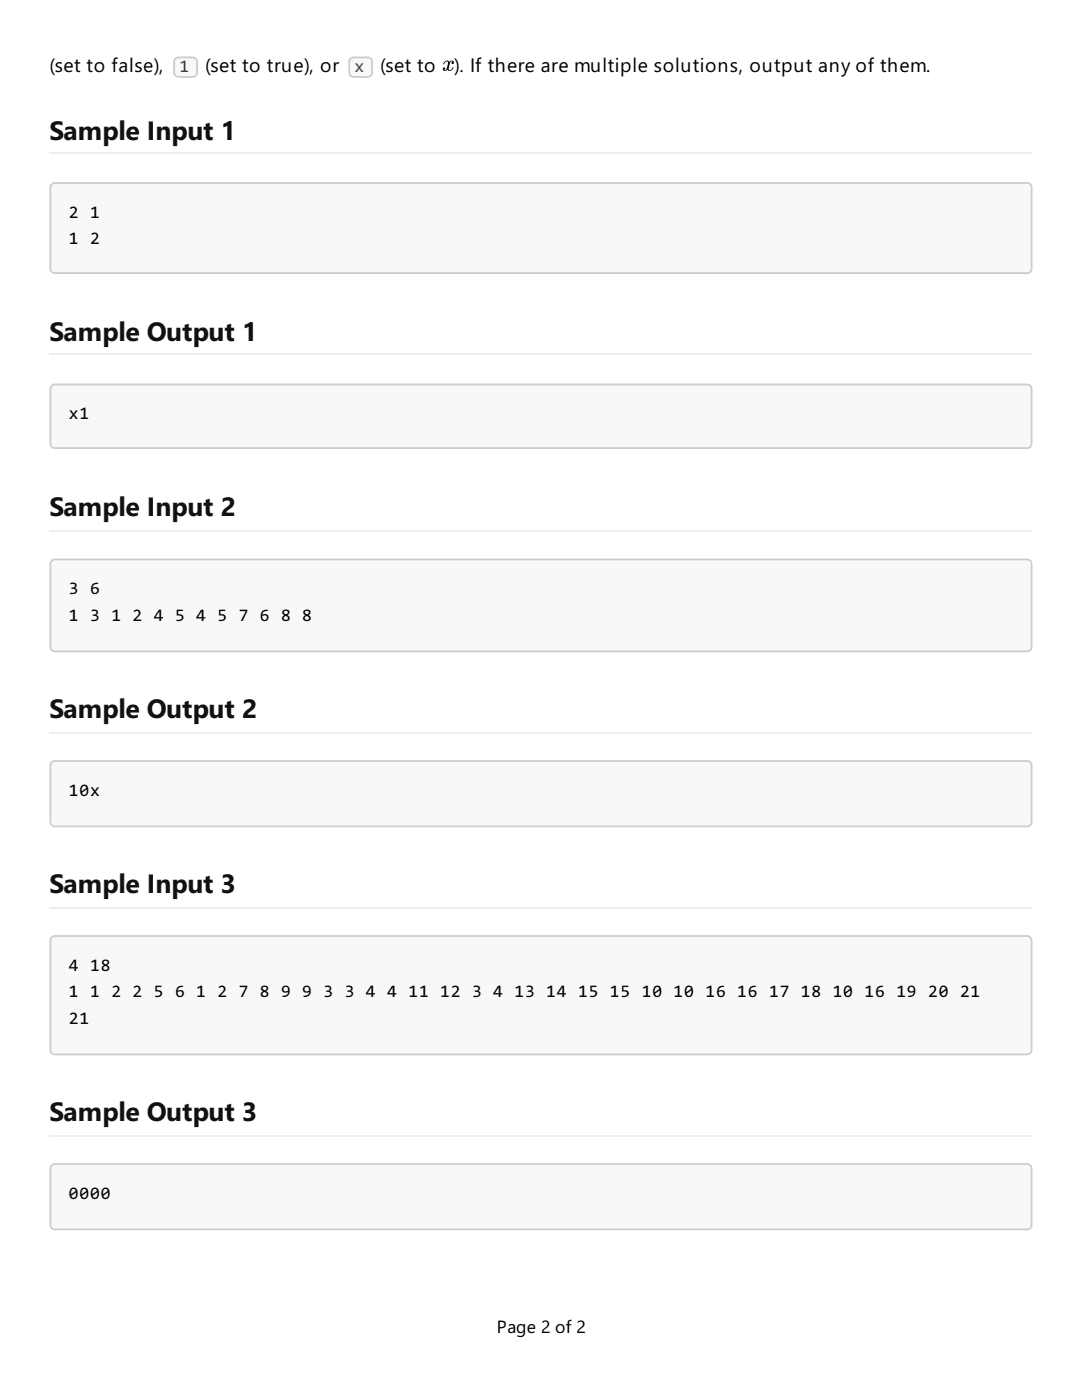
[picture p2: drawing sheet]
<svg xmlns="http://www.w3.org/2000/svg" width="216mm" height="279mm" viewBox="0 0 216 279" stroke-linecap="round" stroke-linejoin="round" font-family="sans-serif">
<path d="M9.9 30.5h196.1" fill="none" stroke="#eee" stroke-width=".35"/>
<path d="M10.1 36.8l.5-.4 .3-.1h194.1a1.06 1.06 0 0 1 1 1.1v16.2a1.06 1.06 0 0 1-1 1.1h-194.1a1.06 1.06 0 0 1-1-1.1v-16.2zM10.8 37.2l.5-.2h193.3a.71 .71 0 0 1 .7 .7v15.6a.71 .71 0 0 1-.7 .7h-193.3a.71 .71 0 0 1-.7-.7v-15.6z" fill-rule="evenodd" fill="#ccc"/>
<path d="M10.4 36.9l.5-.2h194.1a.71 .71 0 0 1 .7 .7v16.2a.71 .71 0 0 1-.7 .7h-194.1a.71 .71 0 0 1-.7-.7v-16.2z" fill-rule="evenodd" fill="#f8f8f8"/>
<path d="M9.9 70.7h196.1" fill="none" stroke="#eee" stroke-width=".35"/>
<path d="M10.1 77l.5-.4h.3h194.1a1.06 1.06 0 0 1 1 1v10.9a1.06 1.06 0 0 1-1 1.1h-194.1a1.06 1.06 0 0 1-1-1.1v-10.9zM10.8 77.5l.5-.2h193.3a.71 .71 0 0 1 .7 .7v10.2a.71 .71 0 0 1-.7 .7h-193.3a.71 .71 0 0 1-.7-.7v-10.2z" fill-rule="evenodd" fill="#ccc"/>
<path d="M10.4 77.1l.5-.2h194.1a.71 .71 0 0 1 .7 .7v10.9a.71 .71 0 0 1-.7 .8h-194.1a.71 .71 0 0 1-.7-.8v-10.9z" fill-rule="evenodd" fill="#f8f8f8"/>
<path d="M9.9 106h196.1" fill="none" stroke="#eee" stroke-width=".35"/>
<path d="M10.1 111.9l.5-.4h.3h194.1a1.06 1.06 0 0 1 1 1v16.6a1.06 1.06 0 0 1-1 1.1h-194.1a1.06 1.06 0 0 1-1-1.1v-16.6zM10.8 112.4l.5-.2h193.3a.71 .71 0 0 1 .7 .7v15.9a.71 .71 0 0 1-.7 .7h-193.3a.71 .71 0 0 1-.7-.7v-15.9z" fill-rule="evenodd" fill="#ccc"/>
<path d="M10.4 112l.5-.2h194.1a.71 .71 0 0 1 .7 .7v16.6a.71 .71 0 0 1-.7 .7h-194.1a.71 .71 0 0 1-.7-.7v-16.6z" fill-rule="evenodd" fill="#f8f8f8"/>
<path d="M9.9 146.2h196.1" fill="none" stroke="#eee" stroke-width=".35"/>
<path d="M10.1 152.1l.5-.4h.3h194.1a1.06 1.06 0 0 1 1 1.1v11.2a1.06 1.06 0 0 1-1 1.1h-194.1a1.06 1.06 0 0 1-1-1.1v-11.2zM10.8 152.6l.5-.2h193.3a.71 .71 0 0 1 .7 .7v10.6a.71 .71 0 0 1-.7 .7h-193.3a.71 .71 0 0 1-.7-.7v-10.6z" fill-rule="evenodd" fill="#ccc"/>
<path d="M10.4 152.3l.5-.3h194.1a.71 .71 0 0 1 .7 .8v11.2a.71 .71 0 0 1-.7 .7h-194.1a.71 .71 0 0 1-.7-.7v-11.2z" fill-rule="evenodd" fill="#f8f8f8"/>
<path d="M9.9 181.2h196.1" fill="none" stroke="#eee" stroke-width=".35"/>
<path d="M10.1 187.1l.5-.4 .3-.1h194.1a1.06 1.06 0 0 1 1 1.1v21.9a1.06 1.06 0 0 1-1 1h-194.1a1.06 1.06 0 0 1-1-1v-21.9zM10.8 187.5l.5-.2h193.3a.71 .71 0 0 1 .7 .7v21.2a.71 .71 0 0 1-.7 .7h-193.3a.71 .71 0 0 1-.7-.7v-21.2z" fill-rule="evenodd" fill="#ccc"/>
<path d="M10.4 187.2l.5-.2h194.1a.71 .71 0 0 1 .7 .7v21.9a.71 .71 0 0 1-.7 .7h-194.1a.71 .71 0 0 1-.7-.7v-21.9z" fill-rule="evenodd" fill="#f8f8f8"/>
<path d="M9.9 226.7h196.1" fill="none" stroke="#eee" stroke-width=".35"/>
<path d="M10.1 232.6l.5-.4 .3-.1h194.1a1.06 1.06 0 0 1 1 1.1v11.3a1.06 1.06 0 0 1-1 1h-194.1a1.06 1.06 0 0 1-1-1v-11.3zM10.8 233l.5-.2h193.3a.71 .71 0 0 1 .7 .7v10.6a.71 .71 0 0 1-.7 .7h-193.3a.71 .71 0 0 1-.7-.7v-10.6z" fill-rule="evenodd" fill="#ccc"/>
<g fill="#f8f8f8">
<path d="M10.4 232.7l.5-.2h194.1a.71 .71 0 0 1 .7 .7v11.3a.71 .71 0 0 1-.7 .7h-194.1a.71 .71 0 0 1-.7-.7v-11.3z" fill-rule="evenodd"/>
<path d="M34.8 11.7l.5-.4h.3h2.9a1.06 1.06 0 0 1 1 1v2.2a1.06 1.06 0 0 1-1 1h-2.9a1.06 1.06 0 0 1-1-1v-2.2z" fill-rule="evenodd"/>
</g>
<path d="M34.8 11.7l.5-.4h.3h2.9a1.06 1.06 0 0 1 1 1v2.2a1.06 1.06 0 0 1-1 1h-2.9a1.06 1.06 0 0 1-1-1v-2.2zM35.1 11.8l.5-.2h2.9a.71 .71 0 0 1 .7 .7v2.2a.71 .71 0 0 1-.7 .7h-2.9a.71 .71 0 0 1-.7-.7v-2.2z" fill-rule="evenodd" fill="#ccc"/>
<path d="M69.7 11.7l.5-.4h.4h2.8a1.06 1.06 0 0 1 1 1v2.2a1.06 1.06 0 0 1-1 1h-2.8a1.06 1.06 0 0 1-1.1-1v-2.2z" fill-rule="evenodd" fill="#f8f8f8"/>
<path d="M69.7 11.7l.5-.4h.4h2.8a1.06 1.06 0 0 1 1 1v2.2a1.06 1.06 0 0 1-1 1h-2.8a1.06 1.06 0 0 1-1.1-1v-2.2zM70.1 11.8l.5-.2h2.8a.71 .71 0 0 1 .7 .7v2.2a.71 .71 0 0 1-.7 .7h-2.8a.71 .71 0 0 1-.8-.7v-2.2z" fill-rule="evenodd" fill="#ccc"/>
<path d="M88.7 12.3l.5-.2 .5 .3a.42 .42 0 0 1 .6-.3 .42 .42 0 0 1 .2 .6h-.4v-.1l.2-.3-.4 .1-.4 1.2 .1 .3a.86 .86 0 0 0 .8-.5h.1a.73 .73 0 0 1-.5 .7 .73 .73 0 0 1-.8-.2 .4 .4 0 0 1-.6 .2 .4 .4 0 0 1 0-.6 .25 .25 0 0 1 .2 .2 .25 .25 0 0 1-.2 .2l.1 .1a1.53 1.53 0 0 0 .7-1.5v-.2a.83 .83 0 0 0-.9 .5v-.2z" fill="#000"/>
<g font-size="5.3" fill="#111">
<text x="9.9" y="27.9">Sample Input 1</text>
<text x="9.9" y="68.1">Sample Output 1</text>
<text x="9.9" y="103">Sample Input 2</text>
<text x="9.9" y="143.2">Sample Output 2</text>
<text x="9.9" y="178.2">Sample Input 3</text>
<text x="9.9" y="223.7">Sample Output 3</text>
</g>
<g font-size="3.9">
<text x="9.9" y="14.3">(</text>
<text x="10.9" y="14.3">set to false),</text>
<text x="40.9" y="14.3">(set to true), or</text>
<text x="75.8" y="14.3">(set to</text>
<text x="90.6" y="14.3">). If there are multiple solutions, output any of them.</text>
</g>
<g font-size="3.5" fill="#444">
<text x="35.8" y="14.3">1</text>
<text x="70.7" y="14.3">x</text>
</g>
<g font-size="3.5">
<text x="13.8" y="43.5">2</text>
<text x="18" y="43.5">1</text>
<text x="13.8" y="48.8">1</text>
<text x="18" y="48.8">2</text>
<text x="13.8" y="83.7">x1</text>
<text x="13.8" y="118.6">3</text>
<text x="18" y="118.6">6</text>
<text x="13.8" y="123.9">1</text>
<text x="18" y="123.9">3</text>
<text x="22.2" y="123.9">1</text>
<text x="26.5" y="123.9">2</text>
<text x="30.7" y="123.9">4</text>
<text x="34.9" y="123.9">5</text>
<text x="39.2" y="123.9">4</text>
<text x="43.4" y="123.9">5</text>
<text x="47.6" y="123.9">7</text>
<text x="51.9" y="123.9">6</text>
<text x="56.1" y="123.9">8</text>
<text x="60.3" y="123.9">8</text>
<text x="13.8" y="158.8">10x</text>
<text x="13.8" y="193.8">4</text>
<text x="18" y="193.8">18</text>
<text x="13.8" y="199.1">1</text>
<text x="18" y="199.1">1</text>
<text x="22.2" y="199.1">2</text>
<text x="26.5" y="199.1">2</text>
<text x="30.7" y="199.1">5</text>
<text x="34.9" y="199.1">6</text>
<text x="39.2" y="199.1">1</text>
<text x="43.4" y="199.1">2</text>
<text x="47.6" y="199.1">7</text>
<text x="51.9" y="199.1">8</text>
<text x="56.1" y="199.1">9</text>
<text x="60.3" y="199.1">9</text>
<text x="64.6" y="199.1">3</text>
<text x="68.8" y="199.1">3</text>
<text x="73" y="199.1">4</text>
<text x="77.3" y="199.1">4</text>
<text x="81.5" y="199.1">11</text>
<text x="87.8" y="199.1">12</text>
<text x="94.2" y="199.1">3</text>
<text x="98.4" y="199.1">4</text>
<text x="102.7" y="199.1">13</text>
<text x="109" y="199.1">14</text>
<text x="115.4" y="199.1">15</text>
<text x="121.7" y="199.1">15</text>
<text x="128.1" y="199.1">10</text>
<text x="134.4" y="199.1">10</text>
<text x="140.8" y="199.1">16</text>
<text x="147.1" y="199.1">16</text>
<text x="153.5" y="199.1">17</text>
<text x="159.8" y="199.1">18</text>
<text x="166.2" y="199.1">10</text>
<text x="172.5" y="199.1">16</text>
<text x="178.9" y="199.1">19</text>
<text x="185.2" y="199.1">20</text>
<text x="191.6" y="199.1">21</text>
<text x="13.8" y="204.4">21</text>
<text x="13.8" y="239.3">0000</text>
<text x="99.1" y="266">Page 2 of 2</text>
</g>
</svg>
